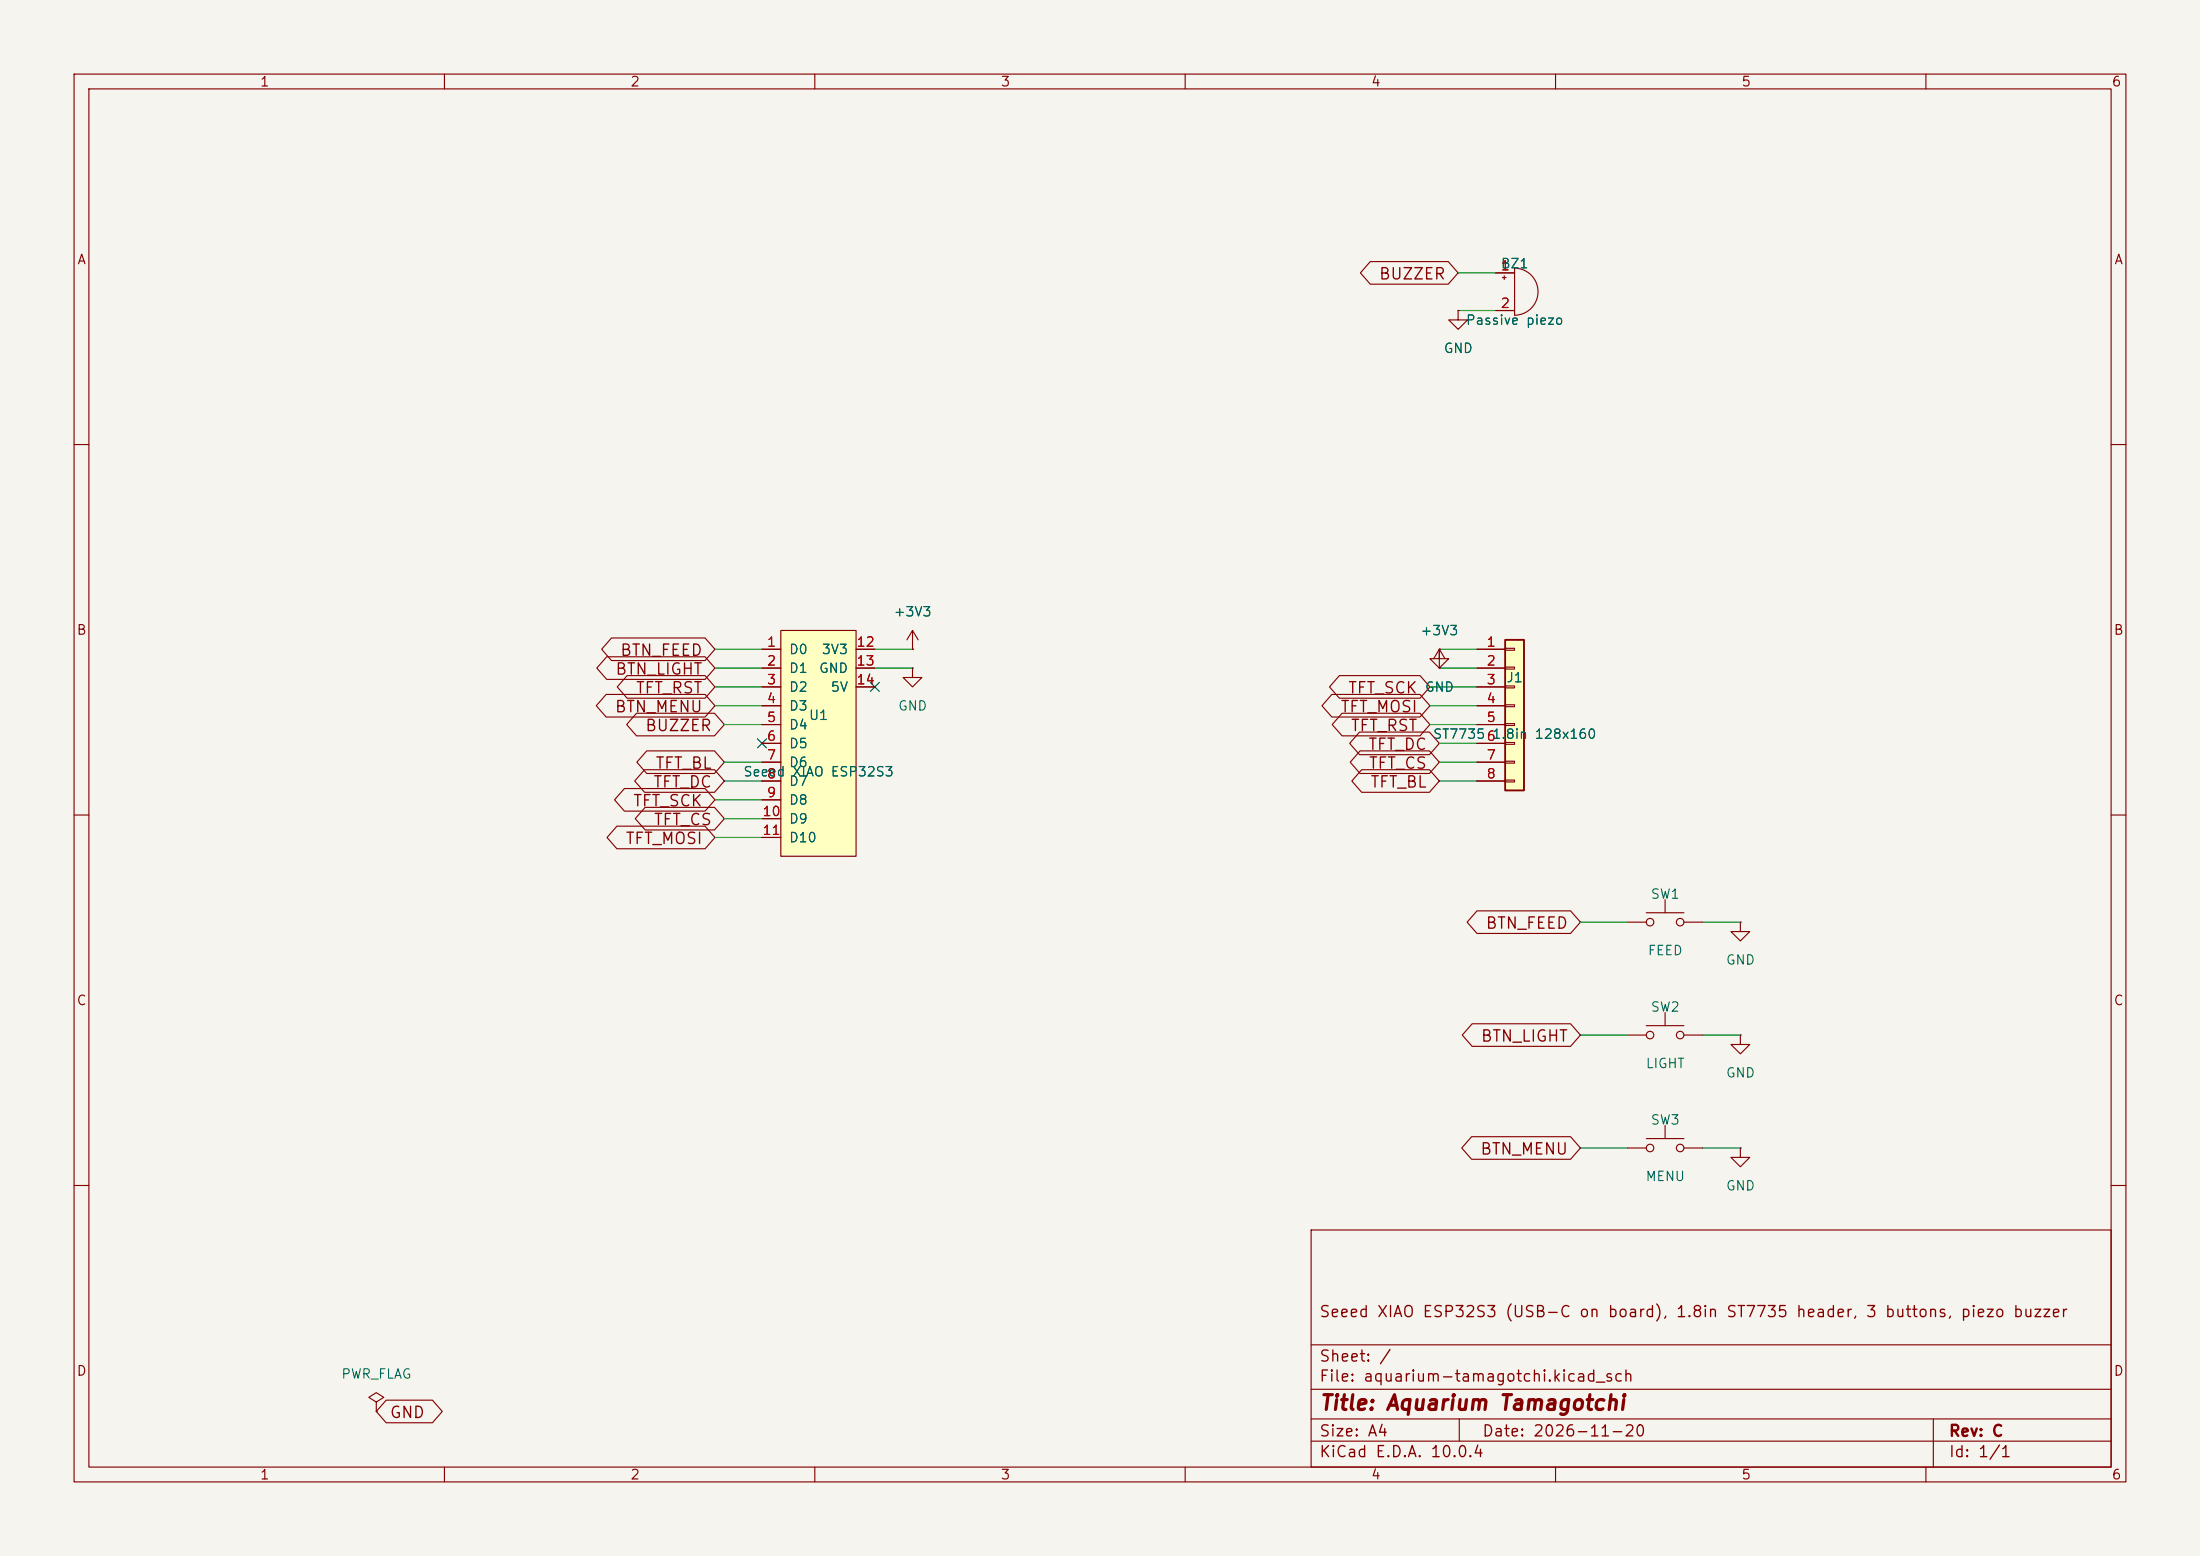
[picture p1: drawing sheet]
(kicad_sch
 (version 20260306)
 (generator "eeschema")
 (generator_version "10.0")
 (paper "A4")
 (title_block
  (title "Aquarium Tamagotchi")
  (date "2026-11-20")
  (rev "C")
  (comment 1 "Seeed XIAO ESP32S3 (USB-C on board), 1.8in ST7735 header, 3 buttons, piezo buzzer"))
 (lib_symbols
  (symbol "Connector_Generic:Conn_01x08"
   (pin_names
    (offset 1.016) (hide yes)) (exclude_from_sim no) (in_bom yes) (on_board yes)
   (in_pos_files yes)
   (duplicate_pin_numbers_are_jumpers no)
   (property "Reference" "J" (at 0 10.16 0) (show_name no) (do_not_autoplace no) (effects (font (size 1.27 1.27))))
   (property "Value" "Conn_01x08" (at 0 -12.7 0) (show_name no) (do_not_autoplace no) (effects (font (size 1.27 1.27))))
   (property "Footprint" "" (at 0 0 0) (show_name no) (do_not_autoplace no) (hide yes) (effects (font (size 1.27 1.27))))
   (property "Datasheet" "" (at 0 0 0) (show_name no) (do_not_autoplace no) (hide yes) (effects (font (size 1.27 1.27))))
   (property "Description" "Generic connector, single row, 01x08, script generated (kicad-library-utils/schlib/autogen/connector/)" (at 0 0 0) (show_name no) (do_not_autoplace no) (hide yes) (effects (font (size 1.27 1.27))))
   (symbol "Conn_01x08_1_1"
    (rectangle (start -1.27 8.89) (end 1.27 -11.43) (stroke (width 0.254) (type default)) (fill (type background)))
    (rectangle (start -1.27 7.747) (end 0 7.493) (stroke (width 0.1524) (type default)) (fill (type none)))
    (rectangle (start -1.27 5.207) (end 0 4.953) (stroke (width 0.1524) (type default)) (fill (type none)))
    (rectangle (start -1.27 2.667) (end 0 2.413) (stroke (width 0.1524) (type default)) (fill (type none)))
    (rectangle (start -1.27 0.127) (end 0 -0.127) (stroke (width 0.1524) (type default)) (fill (type none)))
    (rectangle (start -1.27 -2.413) (end 0 -2.667) (stroke (width 0.1524) (type default)) (fill (type none)))
    (rectangle (start -1.27 -4.953) (end 0 -5.207) (stroke (width 0.1524) (type default)) (fill (type none)))
    (rectangle (start -1.27 -7.493) (end 0 -7.747) (stroke (width 0.1524) (type default)) (fill (type none)))
    (rectangle (start -1.27 -10.033) (end 0 -10.287) (stroke (width 0.1524) (type default)) (fill (type none)))
    (pin passive line (at -5.08 7.62 0) (length 3.81) (name "Pin_1" (effects (font (size 1.27 1.27)))) (number "1" (effects (font (size 1.27 1.27)))))
    (pin passive line (at -5.08 5.08 0) (length 3.81) (name "Pin_2" (effects (font (size 1.27 1.27)))) (number "2" (effects (font (size 1.27 1.27)))))
    (pin passive line (at -5.08 2.54 0) (length 3.81) (name "Pin_3" (effects (font (size 1.27 1.27)))) (number "3" (effects (font (size 1.27 1.27)))))
    (pin passive line (at -5.08 0 0) (length 3.81) (name "Pin_4" (effects (font (size 1.27 1.27)))) (number "4" (effects (font (size 1.27 1.27)))))
    (pin passive line (at -5.08 -2.54 0) (length 3.81) (name "Pin_5" (effects (font (size 1.27 1.27)))) (number "5" (effects (font (size 1.27 1.27)))))
    (pin passive line (at -5.08 -5.08 0) (length 3.81) (name "Pin_6" (effects (font (size 1.27 1.27)))) (number "6" (effects (font (size 1.27 1.27)))))
    (pin passive line (at -5.08 -7.62 0) (length 3.81) (name "Pin_7" (effects (font (size 1.27 1.27)))) (number "7" (effects (font (size 1.27 1.27)))))
    (pin passive line (at -5.08 -10.16 0) (length 3.81) (name "Pin_8" (effects (font (size 1.27 1.27)))) (number "8" (effects (font (size 1.27 1.27))))))
   (embedded_fonts no))
  (symbol "Device:Buzzer"
   (pin_names
    (offset 0.0254) (hide yes)) (exclude_from_sim no) (in_bom yes) (on_board yes)
   (in_pos_files yes)
   (duplicate_pin_numbers_are_jumpers no)
   (property "Reference" "BZ" (at 3.81 1.27 0) (show_name no) (do_not_autoplace no) (effects (font (size 1.27 1.27)) (justify left)))
   (property "Value" "Buzzer" (at 3.81 -1.27 0) (show_name no) (do_not_autoplace no) (effects (font (size 1.27 1.27)) (justify left)))
   (property "Footprint" "" (at -0.635 2.54 90) (show_name no) (do_not_autoplace no) (hide yes) (effects (font (size 1.27 1.27))))
   (property "Datasheet" "" (at -0.635 2.54 90) (show_name no) (do_not_autoplace no) (hide yes) (effects (font (size 1.27 1.27))))
   (property "Description" "Buzzer, polarized" (at 0 0 0) (show_name no) (do_not_autoplace no) (hide yes) (effects (font (size 1.27 1.27))))
   (symbol "Buzzer_0_1"
    (polyline (pts (xy -1.651 1.905) (xy -1.143 1.905)) (stroke (width 0) (type default)) (fill (type none)))
    (polyline (pts (xy -1.397 2.159) (xy -1.397 1.651)) (stroke (width 0) (type default)) (fill (type none)))
    (arc (start 0 3.175) (mid 3.1612 0) (end 0 -3.175) (stroke (width 0) (type default)) (fill (type none)))
    (polyline (pts (xy 0 3.175) (xy 0 -3.175)) (stroke (width 0) (type default)) (fill (type none))))
   (symbol "Buzzer_1_1"
    (pin passive line (at -2.54 2.54 0) (length 2.54) (name "+" (effects (font (size 1.27 1.27)))) (number "1" (effects (font (size 1.27 1.27)))))
    (pin passive line (at -2.54 -2.54 0) (length 2.54) (name "-" (effects (font (size 1.27 1.27)))) (number "2" (effects (font (size 1.27 1.27))))))
   (embedded_fonts no))
  (symbol "Switch:SW_Push"
   (pin_numbers (hide yes))
   (pin_names
    (offset 1.016) (hide yes)) (exclude_from_sim no) (in_bom yes) (on_board yes)
   (in_pos_files yes)
   (duplicate_pin_numbers_are_jumpers no)
   (property "Reference" "SW" (at 1.27 2.54 0) (show_name no) (do_not_autoplace no) (effects (font (size 1.27 1.27)) (justify left)))
   (property "Value" "SW_Push" (at 0 -1.524 0) (show_name no) (do_not_autoplace no) (effects (font (size 1.27 1.27))))
   (property "Footprint" "" (at 0 5.08 0) (show_name no) (do_not_autoplace no) (hide yes) (effects (font (size 1.27 1.27))))
   (property "Datasheet" "" (at 0 5.08 0) (show_name no) (do_not_autoplace no) (hide yes) (effects (font (size 1.27 1.27))))
   (property "Description" "Push button switch, generic, two pins" (at 0 0 0) (show_name no) (do_not_autoplace no) (hide yes) (effects (font (size 1.27 1.27))))
   (symbol "SW_Push_0_1"
    (circle (center -2.032 0) (radius 0.508) (stroke (width 0) (type default)) (fill (type none)))
    (polyline (pts (xy 0 1.27) (xy 0 3.048)) (stroke (width 0) (type default)) (fill (type none)))
    (circle (center 2.032 0) (radius 0.508) (stroke (width 0) (type default)) (fill (type none)))
    (polyline (pts (xy 2.54 1.27) (xy -2.54 1.27)) (stroke (width 0) (type default)) (fill (type none)))
    (pin passive line (at -5.08 0 0) (length 2.54) (name "1" (effects (font (size 1.27 1.27)))) (number "1" (effects (font (size 1.27 1.27)))))
    (pin passive line (at 5.08 0 180) (length 2.54) (name "2" (effects (font (size 1.27 1.27)))) (number "2" (effects (font (size 1.27 1.27))))))
   (embedded_fonts no))
  (symbol "aquarium:XIAO_ESP32S3"
   (pin_names
    (offset 1.016)) (exclude_from_sim no) (in_bom yes) (on_board yes)
   (in_pos_files yes)
   (duplicate_pin_numbers_are_jumpers no)
   (property "Reference" "U" (at 0 0 0) (show_name no) (do_not_autoplace no) (effects (font (size 1.27 1.27))))
   (property "Value" "XIAO_ESP32S3" (at 0 -2.54 0) (show_name no) (do_not_autoplace no) (effects (font (size 1.27 1.27))))
   (property "Footprint" "aquarium:XIAO_ESP32S3_THT" (at 0 -5.08 0) (show_name no) (do_not_autoplace no) (hide yes) (effects (font (size 1.27 1.27))))
   (property "Datasheet" "https://wiki.seeedstudio.com/xiao_esp32s3_getting_started" (at 0 -7.62 0) (show_name no) (do_not_autoplace no) (hide yes) (effects (font (size 1.27 1.27))))
   (property "Description" "Seeed Studio XIAO ESP32S3 dev board (USB-C, 8 MB flash, 8 MB PSRAM), on two 1x7 2.54 mm headers" (at 0 -10.16 0) (show_name no) (do_not_autoplace no) (hide yes) (effects (font (size 1.27 1.27))))
   (symbol "XIAO_ESP32S3_1_1"
    (rectangle (start -5.08 15.24) (end 5.08 -15.24) (stroke (width 0) (type default)) (fill (type background)))
    (pin bidirectional line (at -7.62 12.7 0) (length 2.54) (name "D0" (effects (font (size 1.27 1.27)))) (number "1" (effects (font (size 1.27 1.27)))))
    (pin bidirectional line (at -7.62 10.16 0) (length 2.54) (name "D1" (effects (font (size 1.27 1.27)))) (number "2" (effects (font (size 1.27 1.27)))))
    (pin bidirectional line (at -7.62 7.62 0) (length 2.54) (name "D2" (effects (font (size 1.27 1.27)))) (number "3" (effects (font (size 1.27 1.27)))))
    (pin bidirectional line (at -7.62 5.08 0) (length 2.54) (name "D3" (effects (font (size 1.27 1.27)))) (number "4" (effects (font (size 1.27 1.27)))))
    (pin bidirectional line (at -7.62 2.54 0) (length 2.54) (name "D4" (effects (font (size 1.27 1.27)))) (number "5" (effects (font (size 1.27 1.27)))))
    (pin bidirectional line (at -7.62 0 0) (length 2.54) (name "D5" (effects (font (size 1.27 1.27)))) (number "6" (effects (font (size 1.27 1.27)))))
    (pin bidirectional line (at -7.62 -2.54 0) (length 2.54) (name "D6" (effects (font (size 1.27 1.27)))) (number "7" (effects (font (size 1.27 1.27)))))
    (pin bidirectional line (at -7.62 -5.08 0) (length 2.54) (name "D7" (effects (font (size 1.27 1.27)))) (number "8" (effects (font (size 1.27 1.27)))))
    (pin bidirectional line (at -7.62 -7.62 0) (length 2.54) (name "D8" (effects (font (size 1.27 1.27)))) (number "9" (effects (font (size 1.27 1.27)))))
    (pin bidirectional line (at -7.62 -10.16 0) (length 2.54) (name "D9" (effects (font (size 1.27 1.27)))) (number "10" (effects (font (size 1.27 1.27)))))
    (pin bidirectional line (at -7.62 -12.7 0) (length 2.54) (name "D10" (effects (font (size 1.27 1.27)))) (number "11" (effects (font (size 1.27 1.27)))))
    (pin power_out line (at 7.62 12.7 180) (length 2.54) (name "3V3" (effects (font (size 1.27 1.27)))) (number "12" (effects (font (size 1.27 1.27)))))
    (pin power_in line (at 7.62 10.16 180) (length 2.54) (name "GND" (effects (font (size 1.27 1.27)))) (number "13" (effects (font (size 1.27 1.27)))))
    (pin power_out line (at 7.62 7.62 180) (length 2.54) (name "5V" (effects (font (size 1.27 1.27)))) (number "14" (effects (font (size 1.27 1.27))))))
   (embedded_fonts no))
  (symbol "power:+3V3"
   (power global)
   (pin_numbers (hide yes))
   (pin_names
    (offset 0) (hide yes)) (exclude_from_sim no) (in_bom yes) (on_board yes)
   (in_pos_files yes)
   (duplicate_pin_numbers_are_jumpers no)
   (property "Reference" "#PWR" (at 0 -3.81 0) (show_name no) (do_not_autoplace no) (hide yes) (effects (font (size 1.27 1.27))))
   (property "Value" "+3V3" (at 0 3.556 0) (show_name no) (do_not_autoplace no) (effects (font (size 1.27 1.27))))
   (property "Footprint" "" (at 0 0 0) (show_name no) (do_not_autoplace no) (hide yes) (effects (font (size 1.27 1.27))))
   (property "Datasheet" "" (at 0 0 0) (show_name no) (do_not_autoplace no) (hide yes) (effects (font (size 1.27 1.27))))
   (property "Description" "Power symbol creates a global label with name \"+3V3\"" (at 0 0 0) (show_name no) (do_not_autoplace no) (hide yes) (effects (font (size 1.27 1.27))))
   (symbol "+3V3_0_1"
    (polyline (pts (xy -0.762 1.27) (xy 0 2.54)) (stroke (width 0) (type default)) (fill (type none)))
    (polyline (pts (xy 0 2.54) (xy 0.762 1.27)) (stroke (width 0) (type default)) (fill (type none)))
    (polyline (pts (xy 0 0) (xy 0 2.54)) (stroke (width 0) (type default)) (fill (type none))))
   (symbol "+3V3_1_1"
    (pin power_in line (at 0 0 90) (length 0) (name "" (effects (font (size 1.27 1.27)))) (number "1" (effects (font (size 1.27 1.27))))))
   (embedded_fonts no))
  (symbol "power:GND"
   (power global)
   (pin_numbers (hide yes))
   (pin_names
    (offset 0) (hide yes)) (exclude_from_sim no) (in_bom yes) (on_board yes)
   (in_pos_files yes)
   (duplicate_pin_numbers_are_jumpers no)
   (property "Reference" "#PWR" (at 0 -6.35 0) (show_name no) (do_not_autoplace no) (hide yes) (effects (font (size 1.27 1.27))))
   (property "Value" "GND" (at 0 -3.81 0) (show_name no) (do_not_autoplace no) (effects (font (size 1.27 1.27))))
   (property "Footprint" "" (at 0 0 0) (show_name no) (do_not_autoplace no) (hide yes) (effects (font (size 1.27 1.27))))
   (property "Datasheet" "" (at 0 0 0) (show_name no) (do_not_autoplace no) (hide yes) (effects (font (size 1.27 1.27))))
   (property "Description" "Power symbol creates a global label with name \"GND\" , ground" (at 0 0 0) (show_name no) (do_not_autoplace no) (hide yes) (effects (font (size 1.27 1.27))))
   (symbol "GND_0_1"
    (polyline (pts (xy 0 0) (xy 0 -1.27) (xy 1.27 -1.27) (xy 0 -2.54) (xy -1.27 -1.27) (xy 0 -1.27)) (stroke (width 0) (type default)) (fill (type none))))
   (symbol "GND_1_1"
    (pin power_in line (at 0 0 270) (length 0) (name "" (effects (font (size 1.27 1.27)))) (number "1" (effects (font (size 1.27 1.27))))))
   (embedded_fonts no))
  (symbol "power:PWR_FLAG"
   (power global)
   (pin_numbers (hide yes))
   (pin_names
    (offset 0) (hide yes)) (exclude_from_sim no) (in_bom yes) (on_board yes)
   (in_pos_files yes)
   (duplicate_pin_numbers_are_jumpers no)
   (property "Reference" "#FLG" (at 0 1.905 0) (show_name no) (do_not_autoplace no) (hide yes) (effects (font (size 1.27 1.27))))
   (property "Value" "PWR_FLAG" (at 0 3.81 0) (show_name no) (do_not_autoplace no) (effects (font (size 1.27 1.27))))
   (property "Footprint" "" (at 0 0 0) (show_name no) (do_not_autoplace no) (hide yes) (effects (font (size 1.27 1.27))))
   (property "Datasheet" "" (at 0 0 0) (show_name no) (do_not_autoplace no) (hide yes) (effects (font (size 1.27 1.27))))
   (property "Description" "Special symbol for telling ERC where power comes from" (at 0 0 0) (show_name no) (do_not_autoplace no) (hide yes) (effects (font (size 1.27 1.27))))
   (symbol "PWR_FLAG_0_0"
    (pin power_out line (at 0 0 90) (length 0) (name "" (effects (font (size 1.27 1.27)))) (number "1" (effects (font (size 1.27 1.27))))))
   (symbol "PWR_FLAG_0_1"
    (polyline (pts (xy 0 0) (xy 0 1.27) (xy -1.016 1.905) (xy 0 2.54) (xy 1.016 1.905) (xy 0 1.27)) (stroke (width 0) (type default)) (fill (type none))))
   (embedded_fonts no)))
 
 
 
 
 
 
 
 
 
 
 
 
 
 
 
 
 
 
 
 
 
 
 
 
 
 
 
 
 (global_label "TFT_MOSI"
  (shape bidirectional)
  (at 96.52 113.03 180)
  (effects (font (size 1.524 1.524)) (justify right))
  (property "Intersheetrefs" "${INTERSHEET_REFS}" (at 96.52 113.03 0) (hide yes) (show_name no) (do_not_autoplace no) (effects (font (size 1.27 1.27)))))
 (global_label "TFT_DC"
  (shape bidirectional)
  (at 194.31 100.33 180)
  (effects (font (size 1.524 1.524)) (justify right))
  (property "Intersheetrefs" "${INTERSHEET_REFS}" (at 194.31 100.33 0) (hide yes) (show_name no) (do_not_autoplace no) (effects (font (size 1.27 1.27)))))
 (global_label "BTN_LIGHT"
  (shape bidirectional)
  (at 213.36 139.7 180)
  (effects (font (size 1.524 1.524)) (justify right))
  (property "Intersheetrefs" "${INTERSHEET_REFS}" (at 213.36 139.7 0) (hide yes) (show_name no) (do_not_autoplace no) (effects (font (size 1.27 1.27)))))
 (global_label "BUZZER"
  (shape bidirectional)
  (at 97.79 97.79 180)
  (effects (font (size 1.524 1.524)) (justify right))
  (property "Intersheetrefs" "${INTERSHEET_REFS}" (at 97.79 97.79 0) (hide yes) (show_name no) (do_not_autoplace no) (effects (font (size 1.27 1.27)))))
 (global_label "TFT_CS"
  (shape bidirectional)
  (at 97.79 110.49 180)
  (effects (font (size 1.524 1.524)) (justify right))
  (property "Intersheetrefs" "${INTERSHEET_REFS}" (at 97.79 110.49 0) (hide yes) (show_name no) (do_not_autoplace no) (effects (font (size 1.27 1.27)))))
 (global_label "TFT_BL"
  (shape bidirectional)
  (at 97.79 102.87 180)
  (effects (font (size 1.524 1.524)) (justify right))
  (property "Intersheetrefs" "${INTERSHEET_REFS}" (at 97.79 102.87 0) (hide yes) (show_name no) (do_not_autoplace no) (effects (font (size 1.27 1.27)))))
 (global_label "TFT_MOSI"
  (shape bidirectional)
  (at 193.04 95.25 180)
  (effects (font (size 1.524 1.524)) (justify right))
  (property "Intersheetrefs" "${INTERSHEET_REFS}" (at 193.04 95.25 0) (hide yes) (show_name no) (do_not_autoplace no) (effects (font (size 1.27 1.27)))))
 (global_label "TFT_RST"
  (shape bidirectional)
  (at 193.04 97.79 180)
  (effects (font (size 1.524 1.524)) (justify right))
  (property "Intersheetrefs" "${INTERSHEET_REFS}" (at 193.04 97.79 0) (hide yes) (show_name no) (do_not_autoplace no) (effects (font (size 1.27 1.27)))))
 (global_label "TFT_CS"
  (shape bidirectional)
  (at 194.31 102.87 180)
  (effects (font (size 1.524 1.524)) (justify right))
  (property "Intersheetrefs" "${INTERSHEET_REFS}" (at 194.31 102.87 0) (hide yes) (show_name no) (do_not_autoplace no) (effects (font (size 1.27 1.27)))))
 (global_label "TFT_BL"
  (shape bidirectional)
  (at 194.31 105.41 180)
  (effects (font (size 1.524 1.524)) (justify right))
  (property "Intersheetrefs" "${INTERSHEET_REFS}" (at 194.31 105.41 0) (hide yes) (show_name no) (do_not_autoplace no) (effects (font (size 1.27 1.27)))))
 (global_label "BTN_MENU"
  (shape bidirectional)
  (at 96.52 95.25 180)
  (effects (font (size 1.524 1.524)) (justify right))
  (property "Intersheetrefs" "${INTERSHEET_REFS}" (at 96.52 95.25 0) (hide yes) (show_name no) (do_not_autoplace no) (effects (font (size 1.27 1.27)))))
 (global_label "TFT_SCK"
  (shape bidirectional)
  (at 193.04 92.71 180)
  (effects (font (size 1.524 1.524)) (justify right))
  (property "Intersheetrefs" "${INTERSHEET_REFS}" (at 193.04 92.71 0) (hide yes) (show_name no) (do_not_autoplace no) (effects (font (size 1.27 1.27)))))
 (global_label "TFT_RST"
  (shape bidirectional)
  (at 96.52 92.71 180)
  (effects (font (size 1.524 1.524)) (justify right))
  (property "Intersheetrefs" "${INTERSHEET_REFS}" (at 96.52 92.71 0) (hide yes) (show_name no) (do_not_autoplace no) (effects (font (size 1.27 1.27)))))
 (global_label "TFT_SCK"
  (shape bidirectional)
  (at 96.52 107.95 180)
  (effects (font (size 1.524 1.524)) (justify right))
  (property "Intersheetrefs" "${INTERSHEET_REFS}" (at 96.52 107.95 0) (hide yes) (show_name no) (do_not_autoplace no) (effects (font (size 1.27 1.27)))))
 (global_label "BTN_MENU"
  (shape bidirectional)
  (at 213.36 154.94 180)
  (effects (font (size 1.524 1.524)) (justify right))
  (property "Intersheetrefs" "${INTERSHEET_REFS}" (at 213.36 154.94 0) (hide yes) (show_name no) (do_not_autoplace no) (effects (font (size 1.27 1.27)))))
 (global_label "BTN_LIGHT"
  (shape bidirectional)
  (at 96.52 90.17 180)
  (effects (font (size 1.524 1.524)) (justify right))
  (property "Intersheetrefs" "${INTERSHEET_REFS}" (at 96.52 90.17 0) (hide yes) (show_name no) (do_not_autoplace no) (effects (font (size 1.27 1.27)))))
 (global_label "TFT_DC"
  (shape bidirectional)
  (at 97.79 105.41 180)
  (effects (font (size 1.524 1.524)) (justify right))
  (property "Intersheetrefs" "${INTERSHEET_REFS}" (at 97.79 105.41 0) (hide yes) (show_name no) (do_not_autoplace no) (effects (font (size 1.27 1.27)))))
 (global_label "BUZZER"
  (shape bidirectional)
  (at 196.85 36.83 180)
  (effects (font (size 1.524 1.524)) (justify right))
  (property "Intersheetrefs" "${INTERSHEET_REFS}" (at 196.85 36.83 0) (hide yes) (show_name no) (do_not_autoplace no) (effects (font (size 1.27 1.27)))))
 (global_label "BTN_FEED"
  (shape bidirectional)
  (at 213.36 124.46 180)
  (effects (font (size 1.524 1.524)) (justify right))
  (property "Intersheetrefs" "${INTERSHEET_REFS}" (at 213.36 124.46 0) (hide yes) (show_name no) (do_not_autoplace no) (effects (font (size 1.27 1.27)))))
 (global_label "BTN_FEED"
  (shape bidirectional)
  (at 96.52 87.63 180)
  (effects (font (size 1.524 1.524)) (justify right))
  (property "Intersheetrefs" "${INTERSHEET_REFS}" (at 96.52 87.63 0) (hide yes) (show_name no) (do_not_autoplace no) (effects (font (size 1.27 1.27)))))
 (global_label "GND"
  (shape bidirectional)
  (at 50.8 190.5 0)
  (effects (font (size 1.524 1.524)) (justify left))
  (property "Intersheetrefs" "${INTERSHEET_REFS}" (at 50.8 190.5 0) (hide yes) (show_name no) (do_not_autoplace no) (effects (font (size 1.27 1.27)))))
 (symbol
  (lib_id "Switch:SW_Push")
  (at 224.79 139.7 0)
  (unit 1)
  (body_style 1)
  (exclude_from_sim no)
  (in_bom yes)
  (on_board yes)
  (in_pos_files yes)
  (dnp no)
  (property "Reference" "SW2" (at 224.79 135.89 0) (show_name no) (do_not_autoplace no) (effects (font (size 1.27 1.27))))
  (property "Value" "LIGHT" (at 224.79 143.51 0) (show_name no) (do_not_autoplace no) (effects (font (size 1.27 1.27))))
  (property "Footprint" "Button_Switch_THT:SW_PUSH_6mm" (at 224.79 139.7 0) (hide yes) (show_name no) (do_not_autoplace no) (effects (font (size 1.27 1.27))))
  (property "Datasheet" "" (at 224.79 139.7 0) (hide yes) (show_name no) (do_not_autoplace no) (effects (font (size 1.27 1.27))))
  (property "Description" "" (at 224.79 139.7 0) (show_name no) (do_not_autoplace no) (effects (font (size 1.27 1.27))))
  (pin "1")
  (pin "2"))
 (symbol
  (lib_id "power:+3V3")
  (at 123.19 87.63 0)
  (unit 1)
  (body_style 1)
  (exclude_from_sim no)
  (in_bom yes)
  (on_board yes)
  (in_pos_files yes)
  (dnp no)
  (property "Reference" "#PWR007" (at 123.19 81.28 0) (hide yes) (show_name no) (do_not_autoplace no) (effects (font (size 1.27 1.27))))
  (property "Value" "+3V3" (at 123.19 82.55 0) (show_name no) (do_not_autoplace no) (effects (font (size 1.27 1.27))))
  (property "Footprint" "" (at 123.19 87.63 0) (hide yes) (show_name no) (do_not_autoplace no) (effects (font (size 1.27 1.27))))
  (property "Datasheet" "" (at 123.19 87.63 0) (hide yes) (show_name no) (do_not_autoplace no) (effects (font (size 1.27 1.27))))
  (property "Description" "" (at 123.19 87.63 0) (show_name no) (do_not_autoplace no) (effects (font (size 1.27 1.27))))
  (pin "1"))
 (symbol
  (lib_id "Switch:SW_Push")
  (at 224.79 124.46 0)
  (unit 1)
  (body_style 1)
  (exclude_from_sim no)
  (in_bom yes)
  (on_board yes)
  (in_pos_files yes)
  (dnp no)
  (property "Reference" "SW1" (at 224.79 120.65 0) (show_name no) (do_not_autoplace no) (effects (font (size 1.27 1.27))))
  (property "Value" "FEED" (at 224.79 128.27 0) (show_name no) (do_not_autoplace no) (effects (font (size 1.27 1.27))))
  (property "Footprint" "Button_Switch_THT:SW_PUSH_6mm" (at 224.79 124.46 0) (hide yes) (show_name no) (do_not_autoplace no) (effects (font (size 1.27 1.27))))
  (property "Datasheet" "" (at 224.79 124.46 0) (hide yes) (show_name no) (do_not_autoplace no) (effects (font (size 1.27 1.27))))
  (property "Description" "" (at 224.79 124.46 0) (show_name no) (do_not_autoplace no) (effects (font (size 1.27 1.27))))
  (pin "1")
  (pin "2"))
 (symbol
  (lib_id "power:GND")
  (at 234.95 154.94 0)
  (unit 1)
  (body_style 1)
  (exclude_from_sim no)
  (in_bom yes)
  (on_board yes)
  (in_pos_files yes)
  (dnp no)
  (property "Reference" "#PWR005" (at 234.95 161.29 0) (hide yes) (show_name no) (do_not_autoplace no) (effects (font (size 1.27 1.27))))
  (property "Value" "GND" (at 234.95 160.02 0) (show_name no) (do_not_autoplace no) (effects (font (size 1.27 1.27))))
  (property "Footprint" "" (at 234.95 154.94 0) (hide yes) (show_name no) (do_not_autoplace no) (effects (font (size 1.27 1.27))))
  (property "Datasheet" "" (at 234.95 154.94 0) (hide yes) (show_name no) (do_not_autoplace no) (effects (font (size 1.27 1.27))))
  (property "Description" "" (at 234.95 154.94 0) (show_name no) (do_not_autoplace no) (effects (font (size 1.27 1.27))))
  (pin "1"))
 (symbol
  (lib_id "aquarium:XIAO_ESP32S3")
  (at 110.49 100.33 0)
  (unit 1)
  (body_style 1)
  (exclude_from_sim no)
  (in_bom yes)
  (on_board yes)
  (in_pos_files yes)
  (dnp no)
  (property "Reference" "U1" (at 110.49 96.52 0) (show_name no) (do_not_autoplace no) (effects (font (size 1.27 1.27))))
  (property "Value" "Seeed XIAO ESP32S3" (at 110.49 104.14 0) (show_name no) (do_not_autoplace no) (effects (font (size 1.27 1.27))))
  (property "Footprint" "aquarium:XIAO_ESP32S3_THT" (at 110.49 100.33 0) (hide yes) (show_name no) (do_not_autoplace no) (effects (font (size 1.27 1.27))))
  (property "Datasheet" "" (at 110.49 100.33 0) (hide yes) (show_name no) (do_not_autoplace no) (effects (font (size 1.27 1.27))))
  (property "Description" "" (at 110.49 100.33 0) (show_name no) (do_not_autoplace no) (effects (font (size 1.27 1.27))))
  (pin "1")
  (pin "2")
  (pin "3")
  (pin "4")
  (pin "5")
  (pin "6")
  (pin "7")
  (pin "8")
  (pin "9")
  (pin "10")
  (pin "11")
  (pin "12")
  (pin "13")
  (pin "14"))
 (symbol
  (lib_id "power:GND")
  (at 196.85 41.91 0)
  (unit 1)
  (body_style 1)
  (exclude_from_sim no)
  (in_bom yes)
  (on_board yes)
  (in_pos_files yes)
  (dnp no)
  (property "Reference" "#PWR006" (at 196.85 48.26 0) (hide yes) (show_name no) (do_not_autoplace no) (effects (font (size 1.27 1.27))))
  (property "Value" "GND" (at 196.85 46.99 0) (show_name no) (do_not_autoplace no) (effects (font (size 1.27 1.27))))
  (property "Footprint" "" (at 196.85 41.91 0) (hide yes) (show_name no) (do_not_autoplace no) (effects (font (size 1.27 1.27))))
  (property "Datasheet" "" (at 196.85 41.91 0) (hide yes) (show_name no) (do_not_autoplace no) (effects (font (size 1.27 1.27))))
  (property "Description" "" (at 196.85 41.91 0) (show_name no) (do_not_autoplace no) (effects (font (size 1.27 1.27))))
  (pin "1"))
 (symbol
  (lib_id "power:GND")
  (at 234.95 124.46 0)
  (unit 1)
  (body_style 1)
  (exclude_from_sim no)
  (in_bom yes)
  (on_board yes)
  (in_pos_files yes)
  (dnp no)
  (property "Reference" "#PWR003" (at 234.95 130.81 0) (hide yes) (show_name no) (do_not_autoplace no) (effects (font (size 1.27 1.27))))
  (property "Value" "GND" (at 234.95 129.54 0) (show_name no) (do_not_autoplace no) (effects (font (size 1.27 1.27))))
  (property "Footprint" "" (at 234.95 124.46 0) (hide yes) (show_name no) (do_not_autoplace no) (effects (font (size 1.27 1.27))))
  (property "Datasheet" "" (at 234.95 124.46 0) (hide yes) (show_name no) (do_not_autoplace no) (effects (font (size 1.27 1.27))))
  (property "Description" "" (at 234.95 124.46 0) (show_name no) (do_not_autoplace no) (effects (font (size 1.27 1.27))))
  (pin "1"))
 (symbol
  (lib_id "power:GND")
  (at 123.19 90.17 0)
  (unit 1)
  (body_style 1)
  (exclude_from_sim no)
  (in_bom yes)
  (on_board yes)
  (in_pos_files yes)
  (dnp no)
  (property "Reference" "#PWR001" (at 123.19 96.52 0) (hide yes) (show_name no) (do_not_autoplace no) (effects (font (size 1.27 1.27))))
  (property "Value" "GND" (at 123.19 95.25 0) (show_name no) (do_not_autoplace no) (effects (font (size 1.27 1.27))))
  (property "Footprint" "" (at 123.19 90.17 0) (hide yes) (show_name no) (do_not_autoplace no) (effects (font (size 1.27 1.27))))
  (property "Datasheet" "" (at 123.19 90.17 0) (hide yes) (show_name no) (do_not_autoplace no) (effects (font (size 1.27 1.27))))
  (property "Description" "" (at 123.19 90.17 0) (show_name no) (do_not_autoplace no) (effects (font (size 1.27 1.27))))
  (pin "1"))
 (symbol
  (lib_id "power:GND")
  (at 194.31 87.63 0)
  (unit 1)
  (body_style 1)
  (exclude_from_sim no)
  (in_bom yes)
  (on_board yes)
  (in_pos_files yes)
  (dnp no)
  (property "Reference" "#PWR002" (at 194.31 93.98 0) (hide yes) (show_name no) (do_not_autoplace no) (effects (font (size 1.27 1.27))))
  (property "Value" "GND" (at 194.31 92.71 0) (show_name no) (do_not_autoplace no) (effects (font (size 1.27 1.27))))
  (property "Footprint" "" (at 194.31 87.63 0) (hide yes) (show_name no) (do_not_autoplace no) (effects (font (size 1.27 1.27))))
  (property "Datasheet" "" (at 194.31 87.63 0) (hide yes) (show_name no) (do_not_autoplace no) (effects (font (size 1.27 1.27))))
  (property "Description" "" (at 194.31 87.63 0) (show_name no) (do_not_autoplace no) (effects (font (size 1.27 1.27))))
  (pin "1"))
 (symbol
  (lib_id "Switch:SW_Push")
  (at 224.79 154.94 0)
  (unit 1)
  (body_style 1)
  (exclude_from_sim no)
  (in_bom yes)
  (on_board yes)
  (in_pos_files yes)
  (dnp no)
  (property "Reference" "SW3" (at 224.79 151.13 0) (show_name no) (do_not_autoplace no) (effects (font (size 1.27 1.27))))
  (property "Value" "MENU" (at 224.79 158.75 0) (show_name no) (do_not_autoplace no) (effects (font (size 1.27 1.27))))
  (property "Footprint" "Button_Switch_THT:SW_PUSH_6mm" (at 224.79 154.94 0) (hide yes) (show_name no) (do_not_autoplace no) (effects (font (size 1.27 1.27))))
  (property "Datasheet" "" (at 224.79 154.94 0) (hide yes) (show_name no) (do_not_autoplace no) (effects (font (size 1.27 1.27))))
  (property "Description" "" (at 224.79 154.94 0) (show_name no) (do_not_autoplace no) (effects (font (size 1.27 1.27))))
  (pin "1")
  (pin "2"))
 (symbol
  (lib_id "Device:Buzzer")
  (at 204.47 39.37 0)
  (unit 1)
  (body_style 1)
  (exclude_from_sim no)
  (in_bom yes)
  (on_board yes)
  (in_pos_files yes)
  (dnp no)
  (property "Reference" "BZ1" (at 204.47 35.56 0) (show_name no) (do_not_autoplace no) (effects (font (size 1.27 1.27))))
  (property "Value" "Passive piezo" (at 204.47 43.18 0) (show_name no) (do_not_autoplace no) (effects (font (size 1.27 1.27))))
  (property "Footprint" "Buzzer_Beeper:Buzzer_12x9.5RM7.6" (at 204.47 39.37 0) (hide yes) (show_name no) (do_not_autoplace no) (effects (font (size 1.27 1.27))))
  (property "Datasheet" "" (at 204.47 39.37 0) (hide yes) (show_name no) (do_not_autoplace no) (effects (font (size 1.27 1.27))))
  (property "Description" "" (at 204.47 39.37 0) (show_name no) (do_not_autoplace no) (effects (font (size 1.27 1.27))))
  (pin "2")
  (pin "1"))
 (symbol
  (lib_id "power:GND")
  (at 234.95 139.7 0)
  (unit 1)
  (body_style 1)
  (exclude_from_sim no)
  (in_bom yes)
  (on_board yes)
  (in_pos_files yes)
  (dnp no)
  (property "Reference" "#PWR004" (at 234.95 146.05 0) (hide yes) (show_name no) (do_not_autoplace no) (effects (font (size 1.27 1.27))))
  (property "Value" "GND" (at 234.95 144.78 0) (show_name no) (do_not_autoplace no) (effects (font (size 1.27 1.27))))
  (property "Footprint" "" (at 234.95 139.7 0) (hide yes) (show_name no) (do_not_autoplace no) (effects (font (size 1.27 1.27))))
  (property "Datasheet" "" (at 234.95 139.7 0) (hide yes) (show_name no) (do_not_autoplace no) (effects (font (size 1.27 1.27))))
  (property "Description" "" (at 234.95 139.7 0) (show_name no) (do_not_autoplace no) (effects (font (size 1.27 1.27))))
  (pin "1"))
 (symbol
  (lib_id "Connector_Generic:Conn_01x08")
  (at 204.47 95.25 0)
  (unit 1)
  (body_style 1)
  (exclude_from_sim no)
  (in_bom yes)
  (on_board yes)
  (in_pos_files yes)
  (dnp no)
  (property "Reference" "J1" (at 204.47 91.44 0) (show_name no) (do_not_autoplace no) (effects (font (size 1.27 1.27))))
  (property "Value" "ST7735 1.8in 128x160" (at 204.47 99.06 0) (show_name no) (do_not_autoplace no) (effects (font (size 1.27 1.27))))
  (property "Footprint" "Connector_PinSocket_2.54mm:PinSocket_1x08_P2.54mm_Vertical" (at 204.47 95.25 0) (hide yes) (show_name no) (do_not_autoplace no) (effects (font (size 1.27 1.27))))
  (property "Datasheet" "" (at 204.47 95.25 0) (hide yes) (show_name no) (do_not_autoplace no) (effects (font (size 1.27 1.27))))
  (property "Description" "" (at 204.47 95.25 0) (show_name no) (do_not_autoplace no) (effects (font (size 1.27 1.27))))
  (pin "7")
  (pin "6")
  (pin "5")
  (pin "4")
  (pin "3")
  (pin "2")
  (pin "1")
  (pin "8"))
 (symbol
  (lib_id "power:+3V3")
  (at 194.31 90.17 0)
  (unit 1)
  (body_style 1)
  (exclude_from_sim no)
  (in_bom yes)
  (on_board yes)
  (in_pos_files yes)
  (dnp no)
  (property "Reference" "#PWR008" (at 194.31 83.82 0) (hide yes) (show_name no) (do_not_autoplace no) (effects (font (size 1.27 1.27))))
  (property "Value" "+3V3" (at 194.31 85.09 0) (show_name no) (do_not_autoplace no) (effects (font (size 1.27 1.27))))
  (property "Footprint" "" (at 194.31 90.17 0) (hide yes) (show_name no) (do_not_autoplace no) (effects (font (size 1.27 1.27))))
  (property "Datasheet" "" (at 194.31 90.17 0) (hide yes) (show_name no) (do_not_autoplace no) (effects (font (size 1.27 1.27))))
  (property "Description" "" (at 194.31 90.17 0) (show_name no) (do_not_autoplace no) (effects (font (size 1.27 1.27))))
  (pin "1"))
 (symbol
  (lib_id "power:PWR_FLAG")
  (at 50.8 190.5 0)
  (unit 1)
  (body_style 1)
  (exclude_from_sim no)
  (in_bom yes)
  (on_board yes)
  (in_pos_files yes)
  (dnp no)
  (property "Reference" "#FLG001" (at 50.8 184.15 0) (hide yes) (show_name no) (do_not_autoplace no) (effects (font (size 1.27 1.27))))
  (property "Value" "PWR_FLAG" (at 50.8 185.42 0) (show_name no) (do_not_autoplace no) (effects (font (size 1.27 1.27))))
  (property "Footprint" "" (at 50.8 190.5 0) (hide yes) (show_name no) (do_not_autoplace no) (effects (font (size 1.27 1.27))))
  (property "Datasheet" "" (at 50.8 190.5 0) (hide yes) (show_name no) (do_not_autoplace no) (effects (font (size 1.27 1.27))))
  (property "Description" "" (at 50.8 190.5 0) (show_name no) (do_not_autoplace no) (effects (font (size 1.27 1.27))))
  (pin "1"))
 
 
 
 
 
 
 
 
 
 
 
 
 
 
 
 
 
 
 
 
 
 
 
 
 
 
 
 
 (no_connect (at 102.87 100.33))
 
 
 
 
 
 
 
 
 
 
 
 
 
 
 
 
 
 
 
 
 
 
 
 
 
 
 
 
 (no_connect (at 118.11 92.71))
 (wire
  (pts (xy 118.11 87.63) (xy 123.19 87.63))
  (stroke (width 0) (type solid)))
 (wire
  (pts (xy 229.87 139.7) (xy 234.95 139.7))
  (stroke (width 0) (type solid)))
 (wire
  (pts (xy 213.36 154.94) (xy 219.71 154.94))
  (stroke (width 0) (type solid)))
 (wire
  (pts (xy 194.31 87.63) (xy 199.39 87.63))
  (stroke (width 0) (type solid)))
 (wire
  (pts (xy 118.11 90.17) (xy 123.19 90.17))
  (stroke (width 0) (type solid)))
 (wire
  (pts (xy 229.87 154.94) (xy 234.95 154.94))
  (stroke (width 0) (type solid)))
 (wire
  (pts (xy 97.79 110.49) (xy 102.87 110.49))
  (stroke (width 0) (type solid)))
 (wire
  (pts (xy 96.52 107.95) (xy 102.87 107.95))
  (stroke (width 0) (type solid)))
 (wire
  (pts (xy 213.36 139.7) (xy 219.71 139.7))
  (stroke (width 0) (type solid)))
 (wire
  (pts (xy 194.31 102.87) (xy 199.39 102.87))
  (stroke (width 0) (type solid)))
 (wire
  (pts (xy 193.04 92.71) (xy 199.39 92.71))
  (stroke (width 0) (type solid)))
 (wire
  (pts (xy 196.85 41.91) (xy 201.93 41.91))
  (stroke (width 0) (type solid)))
 (wire
  (pts (xy 96.52 92.71) (xy 102.87 92.71))
  (stroke (width 0) (type solid)))
 (wire
  (pts (xy 213.36 124.46) (xy 219.71 124.46))
  (stroke (width 0) (type solid)))
 (wire
  (pts (xy 196.85 36.83) (xy 201.93 36.83))
  (stroke (width 0) (type solid)))
 (wire
  (pts (xy 97.79 97.79) (xy 102.87 97.79))
  (stroke (width 0) (type solid)))
 (wire
  (pts (xy 194.31 100.33) (xy 199.39 100.33))
  (stroke (width 0) (type solid)))
 (wire
  (pts (xy 96.52 95.25) (xy 102.87 95.25))
  (stroke (width 0) (type solid)))
 (wire
  (pts (xy 96.52 87.63) (xy 102.87 87.63))
  (stroke (width 0) (type solid)))
 (wire
  (pts (xy 97.79 105.41) (xy 102.87 105.41))
  (stroke (width 0) (type solid)))
 (wire
  (pts (xy 193.04 95.25) (xy 199.39 95.25))
  (stroke (width 0) (type solid)))
 (wire
  (pts (xy 96.52 90.17) (xy 102.87 90.17))
  (stroke (width 0) (type solid)))
 (wire
  (pts (xy 193.04 97.79) (xy 199.39 97.79))
  (stroke (width 0) (type solid)))
 (wire
  (pts (xy 194.31 90.17) (xy 199.39 90.17))
  (stroke (width 0) (type solid)))
 (wire
  (pts (xy 96.52 113.03) (xy 102.87 113.03))
  (stroke (width 0) (type solid)))
 (wire
  (pts (xy 194.31 105.41) (xy 199.39 105.41))
  (stroke (width 0) (type solid)))
 (wire
  (pts (xy 97.79 102.87) (xy 102.87 102.87))
  (stroke (width 0) (type solid)))
 (wire
  (pts (xy 229.87 124.46) (xy 234.95 124.46))
  (stroke (width 0) (type solid)))
 (sheet_instances
  (path ""
   (page "1"))))
